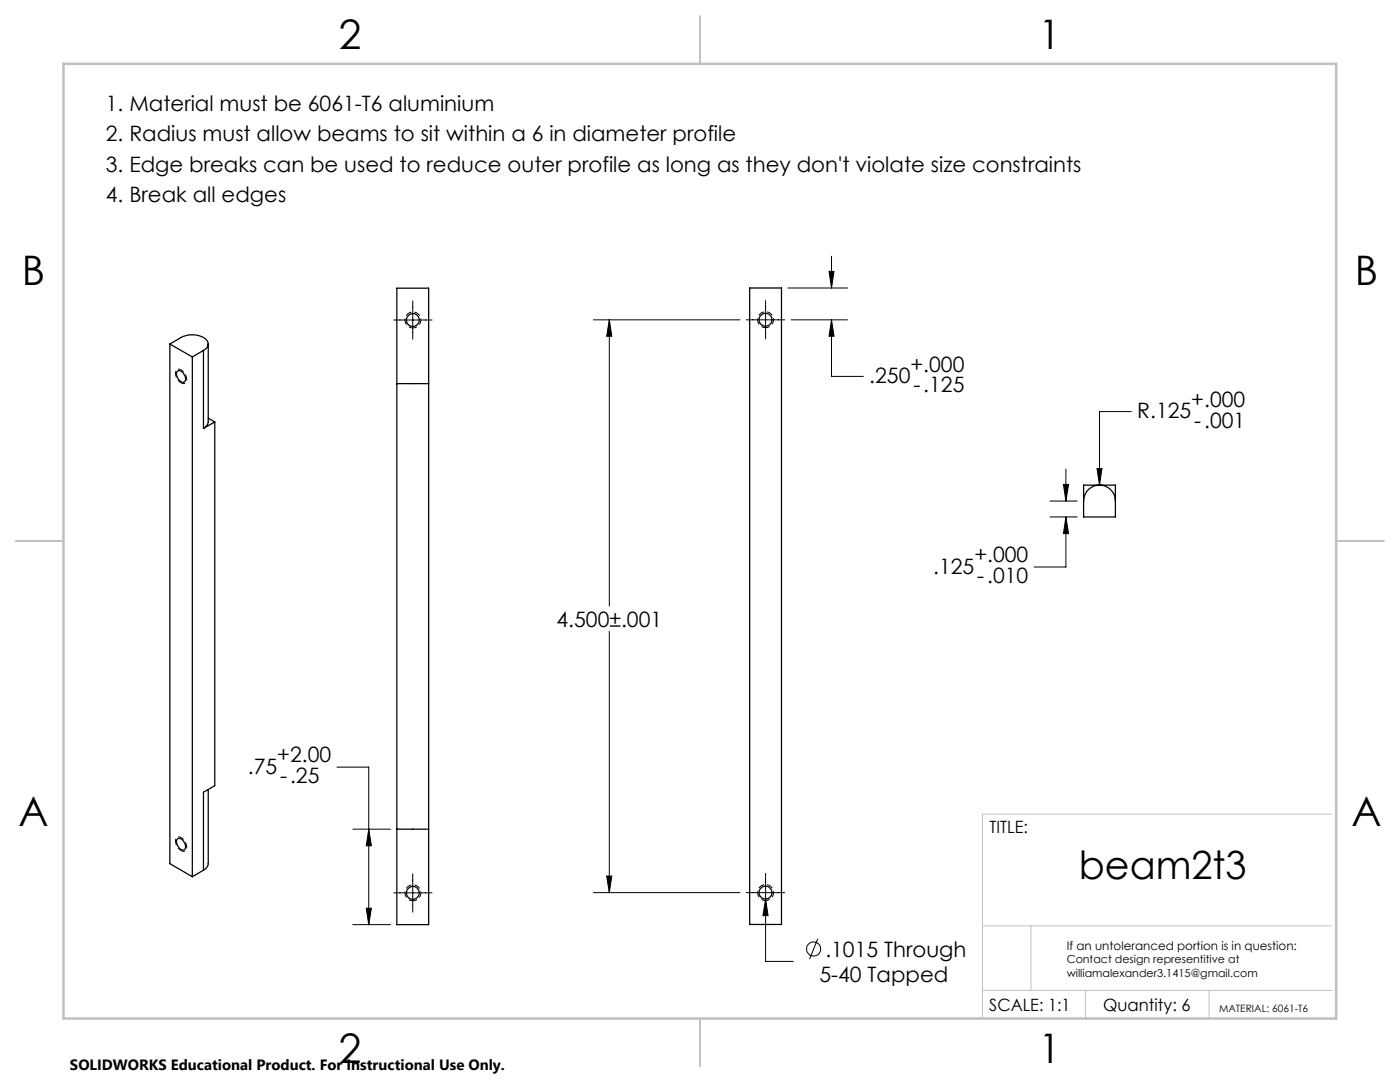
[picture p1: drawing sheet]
<svg xmlns="http://www.w3.org/2000/svg" width="279mm" height="216mm" viewBox="0 0 279 216" stroke-linecap="round" stroke-linejoin="round" font-family="sans-serif">
<g fill="none" stroke="#000" stroke-width=".25">
<path d="M79.2 57.5h6.3v127h-6.3zM149.6 57.5h6.4v127h-6.4zM33.9 68.7l2.2-1.4a4.6 4.6 0 0 1 5.1 .6 1.29 1.29 0 0 1-.6 2M33.9 68.7l4.5 2.5M33.9 68.7v103.6l4.5 2.6M35.3 74.1a.93 .93 0 0 1 1.5 .7l.2 .6a.65 .65 0 0 1-.2 .8 .65 .65 0 0 1-.9-.2l-.7-1.1zM38.4 71.2v103.7M40.6 69.9l-2.2 1.3M40.6 69.9v15.6M41.6 68.7l-.1 15.6a1.72 1.72 0 0 1-.9 1.2M79.2 76.6h6.3M41.6 83.4l1.3 .8"/>
<path d="M42.9 84.2v72.6l-2.3 1.3v15.5M42.9 84.2l-2.3 1.3M216.3 100a3.2 3.2 0 0 1 3.1-3.2 3.2 3.2 0 0 1 3.2 3.2M216.3 96.8h6.3v6.4h-6.3zM41.6 157.6l-.1 14.9a1.72 1.72 0 0 1-.9 1.1M35.3 167.5a.78 .78 0 0 1 1.3 .3l.4 .9a.65 .65 0 0 1-.2 .9 .65 .65 0 0 1-.9-.3l-.7-1.1zM40.6 173.6l-2.2 1.3M79.2 165.5h6.3"/>
<circle cx="82.4" cy="63.9" r="1.29"/>
<circle cx="152.8" cy="63.8" r="1.29"/>
<circle cx="82.4" cy="178.2" r="1.29"/>
<circle cx="152.8" cy="178.1" r="1.29"/>
</g>
<g fill="none" stroke="#000" stroke-width=".2">
<path d="M152.8 60v7.6M157.2 57.5h11.9M165.5 54.2h.9l-.5 3.3zM165.9 51.1v6.4M78.6 63.9h7.6M82.4 60v7.7M118.4 63.8h29.3M121.6 63.8v57.1M121.6 63.8l.5 3.3h-1zM148.9 63.8h7.7M157.9 63.8h11.2M165.9 63.8v11.3h6.4"/>
<path d="M165.9 63.8l.5 3.3h-.9zM209.5 100h5.5M212.2 96.7h1.1l-.6 3.3zM212.7 93.6v6.4M218.9 93.5h1l-.5 3.3zM225.8 82.1h-6.4v14.7M209.5 103.2h5.5M212.7 103.2l.6 3.3h-1.1zM212.7 103.2v9.9h-6.3M121.6 126v52.1M67.2 153.1h6.4v31.4M70.4 165.5h7.5"/>
<path d="M73.6 165.5l.5 3.3h-1zM78.6 178.2h7.6M82.4 174.3v7.7M118.4 178.1h29.3M121.1 174.8h1l-.5 3.3zM148.9 178.1h7.7M152.8 174.3v17.5h5.5M152.8 179.4l.5 3.3h-1zM70.4 184.5h7.5M73.1 181.2h1l-.5 3.3zM163.2 187.3l-1.6 4.1"/>
<circle cx="162.4" cy="189.4" r="1.42"/>
</g>
<path d="M36.1 76.4a1.96 1.96 0 0 1-.8-2.6 1.67 1.67 0 0 1 1.9 1.6 .75 .75 0 0 1-.1 .9 .75 .75 0 0 1-1 .1M82.4 65.4a1.59 1.59 0 0 0 1.4-2.3 1.59 1.59 0 0 0-2.7-.2 1.59 1.59 0 0 0 1.1 2.5h.2M152.8 65.4a1.59 1.59 0 0 1-1.4-2.4 1.59 1.59 0 0 1 2.7-.1 1.59 1.59 0 0 1-1.1 2.5h-.2M36.1 169.7a1.96 1.96 0 0 1-.8-2.6 1.67 1.67 0 0 1 1.9 1.6 .75 .75 0 0 1-.1 1 .75 .75 0 0 1-1 0M82.4 179.7a1.59 1.59 0 0 0 1.4-2.3 1.59 1.59 0 0 0-2.7-.2 1.59 1.59 0 0 0 1.1 2.5h.2M152.8 179.7a1.59 1.59 0 0 1-1.4-2.4 1.59 1.59 0 0 1 2.7-.1 1.59 1.59 0 0 1-1.1 2.5h-.2" fill="none" stroke="#000" stroke-width=".2" stroke-dasharray="1.3 .6" stroke-dashoffset=".4" stroke-linecap="butt"/>
<path d="M265.8 162.5h-69.7v40.5M196.1 197.6h69.7M196.1 184.7h69.7M205.7 184.7v12.9M216.6 197.6v5.4M241.3 197.6v5.4" fill="none" stroke="#c0c0c0" stroke-width=".2"/>
<path d="M139.7 3.2v9.5M3.1 107.9h9.6M266.7 107.9h9.5M139.7 203.2v9.6" fill="none" stroke="#c0c0c0" stroke-width=".25"/>
<path d="M12.7 12.7h254v190.5h-254z" fill="none" stroke="#c0c0c0" stroke-width=".5"/>
<path d="M121.1 174.8h1l-.5 3.3zM121.6 63.8l.5 3.3h-1zM152.8 179.4l-.5 3.3h1zM165.9 63.8l.5 3.3h-.9zM165.5 54.2h.9l-.5 3.3zM218.9 93.5l.5 3.3 .5-3.3zM212.7 103.2l.6 3.3h-1.1zM212.2 96.7h1.1l-.6 3.3zM73.1 181.2h1l-.5 3.3zM73.6 165.5l.5 3.3h-1z" fill="#000"/>
<g font-size="8.1">
<text x="67.6" y="9.7">2</text>
<text x="207.3" y="9.7">1</text>
<text x="4.4" y="57">B</text>
<text x="270.4" y="57">B</text>
<text x="3.7" y="164.9">A</text>
<text x="269.7" y="164.9">A</text>
<text x="67.6" y="212.2">2</text>
<text x="207.3" y="212.2">1</text>
</g>
<text font-size="7.8" x="215.3" y="175.4">beam2t3</text>
<g font-size="4.2">
<text x="21.1" y="22.2">1. Material must be 6061-T6 aluminium</text>
<text x="21.1" y="28.2">2. Radius must allow beams to sit within a 6 in diameter profile</text>
<text x="21.1" y="34.4">3. Edge breaks can be used to reduce outer profile as long as they don't violate size constraints</text>
<text x="21.1" y="40.4">4. Break all edges</text>
<text x="173.5" y="76.4">.250</text>
<text x="181.7" y="74.2">+.000</text>
<text x="182.3" y="78.3">-.125</text>
<text x="227" y="83.5">R.125</text>
<text x="237.8" y="81.2">+.000</text>
<text x="238.3" y="85.3">-.001</text>
<text x="194.5" y="112.2">+.000</text>
<text x="186.2" y="114.5">.125</text>
<text x="195" y="116.3">-.010</text>
<text x="111.1" y="125">4.500±.001</text>
<text x="49.5" y="154.4">.75</text>
<text x="55.3" y="152.1">+2.00</text>
<text x="55.9" y="156.2">-.25</text>
<text x="164.7" y="190.9">.1015 Through</text>
<text x="163.5" y="196">5-40 Tapped</text>
</g>
<g font-size="3.4">
<text x="197.5" y="166.1">TITLE:</text>
<text x="197.4" y="201.8">SCALE: 1:1</text>
<text x="220.1" y="201.8">Quantity: 6</text>
</g>
<text font-size="3" x="14" y="213.5">SOLIDWORKS Educational Product. For Instructional Use Only.</text>
<text font-size="2.4" x="212.9" y="189.5">If an untoleranced portion is in question:</text>
<g font-size="2.2">
<text x="212.9" y="192.2">Contact design representitive at</text>
<text x="212.9" y="194.9">williamalexander3.1415@gmail.com</text>
</g>
<text font-size="2" x="243.3" y="201.9">MATERIAL: 6061-T6</text>
</svg>
